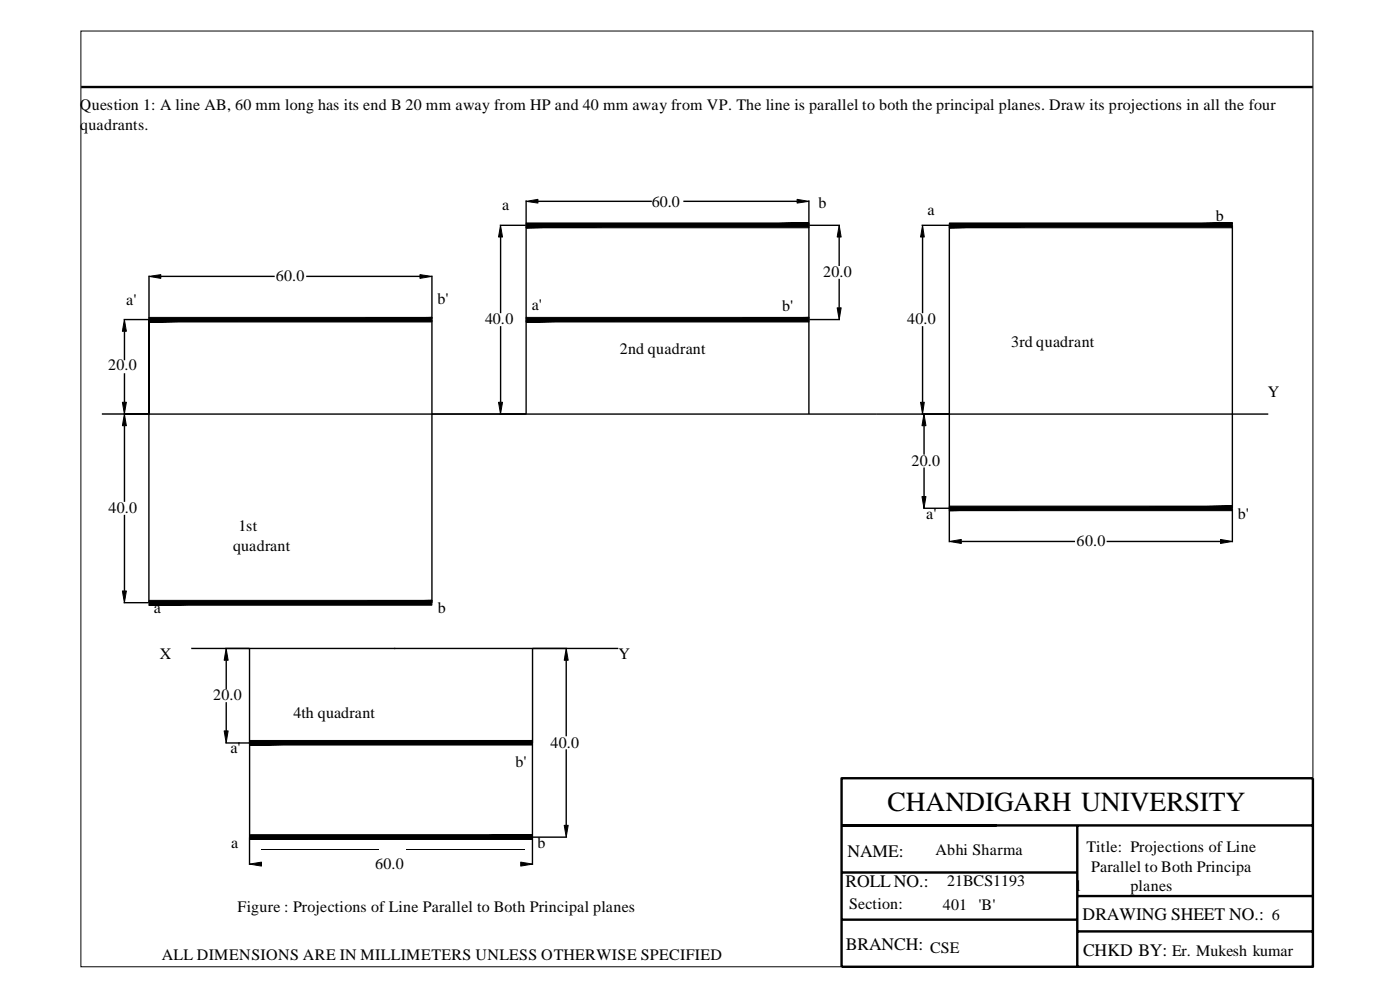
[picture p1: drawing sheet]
<svg xmlns="http://www.w3.org/2000/svg" width="297mm" height="210mm" viewBox="0 0 297 210" stroke-linecap="round" stroke-linejoin="round" font-family="sans-serif">
<path d="M17.2 18.5h261.3M178.5 165h100v40h-100zM178.5 175h100M228.5 175v30M178.5 195h50M178.5 185h50M228.5 190h50M228.5 197.5h50" fill="none" stroke="#000" stroke-width=".51"/>
<g fill="none" stroke="#000" stroke-width=".3">
<path d="M31.6 58.4v9.3M34.1 58.6h24.2M65 58.6h24.1M91.6 58.4v9.3M106 47.8h5.5M106.2 50.3v16.1M111.6 42.5v45.3h-20M114.1 42.7h24.2M145 42.7h24.1M171.6 42.5v5.2M171.6 47.8v40M171.7 47.8h6.5"/>
<path d="M178 50.3v6.1M178 59.1v6.1M195.5 47.8h5.8M195.7 50.3v16.1M201.4 47.8v60h-5.5M261.4 47.8v60M26.2 67.8h5.4M26.4 70.2v6.2M26.4 79.1v6.2M91.6 67.8v60M106.2 69.1v16.2M171.7 67.8h6.5"/>
<path d="M195.7 69.1v16.2M21.6 87.8h10v-20v60M26.2 87.8h242.9M26.4 90.3v16.1M196 90.3v6.1M196 99.1v6.2M26.4 109.1v16.2M201.4 107.8v7.2M203.9 114.8h24.2M234.8 114.8h24.1M261.4 107.8v7.2M26.2 127.8h5.4"/>
<path d="M40.6 137.5h90.6M48 140v6.1M52.9 137.5v20h60.1v20M83.6 137.5h.1M113 137.5v20M120.1 140v16.1M47.8 157.5h5.1M48 148.9v6.1M53 157.5l-.1 25.9M120.1 158.9v16.1M113 177.5v5.9M113 177.5h7.3"/>
</g>
<g fill="#000">
<path d="M31.6 58.6l2.5-.4v.8zM89.1 58.2l2.5 .4-2.5 .4zM106.2 47.8l.4 2.5h-.8zM111.6 42.7l2.5-.4v.8zM169.1 42.3l2.5 .4-2.5 .4zM178 47.8l.5 2.5h-.9zM195.7 47.8l.4 2.5h-.8zM26.4 67.8l.4 2.4h-.8zM177.6 65.3h.9l-.5 2.5zM26 85.3h.8l-.4 2.5zM26.4 87.8l.4 2.5h-.8zM105.8 85.3h.8l-.4 2.5z"/>
<path d="M195.3 85.3h.8l-.4 2.5zM196 87.8l.4 2.5h-.8zM195.6 105.3h.8l-.4 2.5zM201.4 114.8l2.5-.4v.8zM258.9 114.4l2.5 .4-2.5 .4zM26 125.3h.8l-.4 2.5zM48 137.5l.4 2.5h-.8zM120.1 137.5l.4 2.5h-.8zM47.6 155h.8l-.4 2.5zM119.7 175h.8l-.4 2.5zM52.9 183.2l2.6-.4v.8zM110.5 182.8l2.5 .4-2.5 .4z"/>
<path d="M111.6 48.3h60v-1zM111.6 47.3v1l60-1z" fill-rule="evenodd"/>
<path d="M201.4 48.3h60v-1zM201.4 47.3v1l60-1z" fill-rule="evenodd"/>
<path d="M31.6 68.3h60v-1zM31.6 67.3v1l60-1z" fill-rule="evenodd"/>
<path d="M111.6 68.3h60v-1zM111.6 67.3v1l60-1z" fill-rule="evenodd"/>
<path d="M201.4 108.3h60v-1zM201.4 107.3v1l60-1z" fill-rule="evenodd"/>
<path d="M31.6 128.3h60v-1zM31.6 127.3v1l60-1z" fill-rule="evenodd"/>
<path d="M52.9 158h60.1v-1zM52.9 157v1l60.1-1z" fill-rule="evenodd"/>
<path d="M52.9 178h60.1v-1zM52.9 177v1l60.1-1z" fill-rule="evenodd"/>
</g>
<g fill="none" stroke="#000" stroke-width=".21">
<path d="M17.2 6.6h261.3v198.4h-261.3zM31.6 58.6l2.5-.4v.8zM89.1 58.2l2.5 .4-2.5 .4zM106.2 47.8l.4 2.5h-.8zM111.6 48.3l60-1v1zM111.6 47.3h60l-60 1zM111.6 42.7l2.5-.4v.8zM169.1 42.3l2.5 .4-2.5 .4zM178 47.8l.5 2.5h-.9zM195.7 47.8l.4 2.5h-.8zM201.4 48.3l60-1v1zM201.4 47.3h60l-60 1z"/>
<path d="M26.4 67.8l.4 2.4h-.8zM31.6 67.3h60l-60 1zM31.6 68.3l60-1v1zM111.6 67.3h60l-60 1zM111.6 68.3l60-1v1zM177.6 65.3h.9l-.5 2.5zM26 85.3h.8l-.4 2.5zM26.4 87.8l.4 2.5h-.8zM105.8 85.3h.8l-.4 2.5zM195.3 85.3h.8l-.4 2.5zM196 87.8l.4 2.5h-.8zM195.6 105.3h.8l-.4 2.5z"/>
<path d="M201.4 107.3h60l-60 1zM201.4 108.3l60-1v1zM201.4 114.8l2.5-.4v.8zM258.9 114.4l2.5 .4-2.5 .4zM26 125.3h.8l-.4 2.5zM31.6 128.3l60-1v1zM31.6 127.3h60l-60 1zM48 137.5l.4 2.5h-.8zM120.1 137.5l.4 2.5h-.8zM47.6 155h.8l-.4 2.5zM52.9 157h60.1l-60.1 1zM52.9 158l60.1-1v1z"/>
<path d="M52.9 178l60.1-1v1zM52.9 177h60.1l-60.1 1zM119.7 175h.8l-.4 2.5zM52.9 183.2l2.6-.4v.8zM55.5 180.2h25M86.3 180.2h25.1M110.5 182.8l2.5 .4-2.5 .4z"/>
</g>
<text font-size="5.8" x="188.3" y="171.9">CHANDIGARH UNIVERSITY</text>
<g font-size="3.7">
<text x="179.8" y="181.7">NAME:</text>
<text x="179.4" y="188">ROLLNO.:</text>
<text x="229.7" y="195.1">DRAWING SHEET NO.: 6</text>
<text x="179.5" y="201.5">BRANCH: CSE</text>
<text x="229.8" y="202.6">CHKD BY: Er. Mukesh kumar</text>
</g>
<g font-size="3.4">
<text x="16.9" y="23.3">Question 1: A line AB, 60 mm long has its end B 20 mm away from HP and 40 mm away from VP. The line is parallel to both the principal planes. Draw its projections in all the four</text>
<text x="17" y="27.5">quadrants.</text>
<text x="106.5" y="44.5">a</text>
<text x="138.3" y="43.8">60.0</text>
<text x="173.6" y="44.1">b</text>
<text x="196.7" y="45.6">a</text>
<text x="258" y="46.8">b</text>
<text x="58.5" y="59.5">60.0</text>
<text x="174.6" y="58.7">20.0</text>
<text x="26.8" y="64.7">a'</text>
<text x="92.8" y="64.5">b'</text>
<text x="112.8" y="65.6">a'</text>
<text x="165.9" y="66">b'</text>
<text x="102.9" y="68.7">40.0</text>
<text x="192.4" y="68.7">40.0</text>
<text x="131.5" y="75.1">2nd quadrant</text>
<text x="214.5" y="73.6">3rd quadrant</text>
<text x="23" y="78.5">20.0</text>
<text x="269" y="84.1">Y</text>
<text x="193.4" y="98.8">20.0</text>
<text x="23" y="108.8">40.0</text>
<text x="50.6" y="112.6">1st</text>
<text x="196.5" y="110">a'</text>
<text x="262.6" y="110">b'</text>
<text x="49.5" y="116.8">quadrant</text>
<text x="228.4" y="115.8">60.0</text>
<text x="32.6" y="130">a</text>
<text x="92.9" y="130">b</text>
<text x="33.9" y="139.8">X</text>
<text x="131.2" y="139.8">Y</text>
<text x="45.2" y="148.4">20.0</text>
<text x="62.2" y="152.2">4th quadrant</text>
<text x="48.9" y="159.7">a'</text>
<text x="116.8" y="158.5">40.0</text>
<text x="109.3" y="162.6">b'</text>
<text x="49" y="179.7">a</text>
<text x="114" y="179.7">b</text>
<text x="79.6" y="184.1">60.0</text>
<text x="198.4" y="181.2">Abhi Sharma</text>
<text x="230.5" y="180.7">Title: Projections of Line</text>
<text x="231.5" y="184.8">Parallel to Both Principa</text>
<text x="201" y="187.9">21BCS1193</text>
<text x="228.3" y="189">l</text>
<text x="239.8" y="189">planes</text>
<text x="50.4" y="193.4">Figure : Projections of Line Parallel to Both Principal planes</text>
<text x="180.1" y="192.7">Section:</text>
<text x="200" y="192.9">401</text>
<text x="207.6" y="192.9">'B'</text>
<text x="34.3" y="203.6">ALL DIMENSIONS ARE IN MILLIMETERS UNLESS OTHERWISE SPECIFIED</text>
</g>
</svg>
